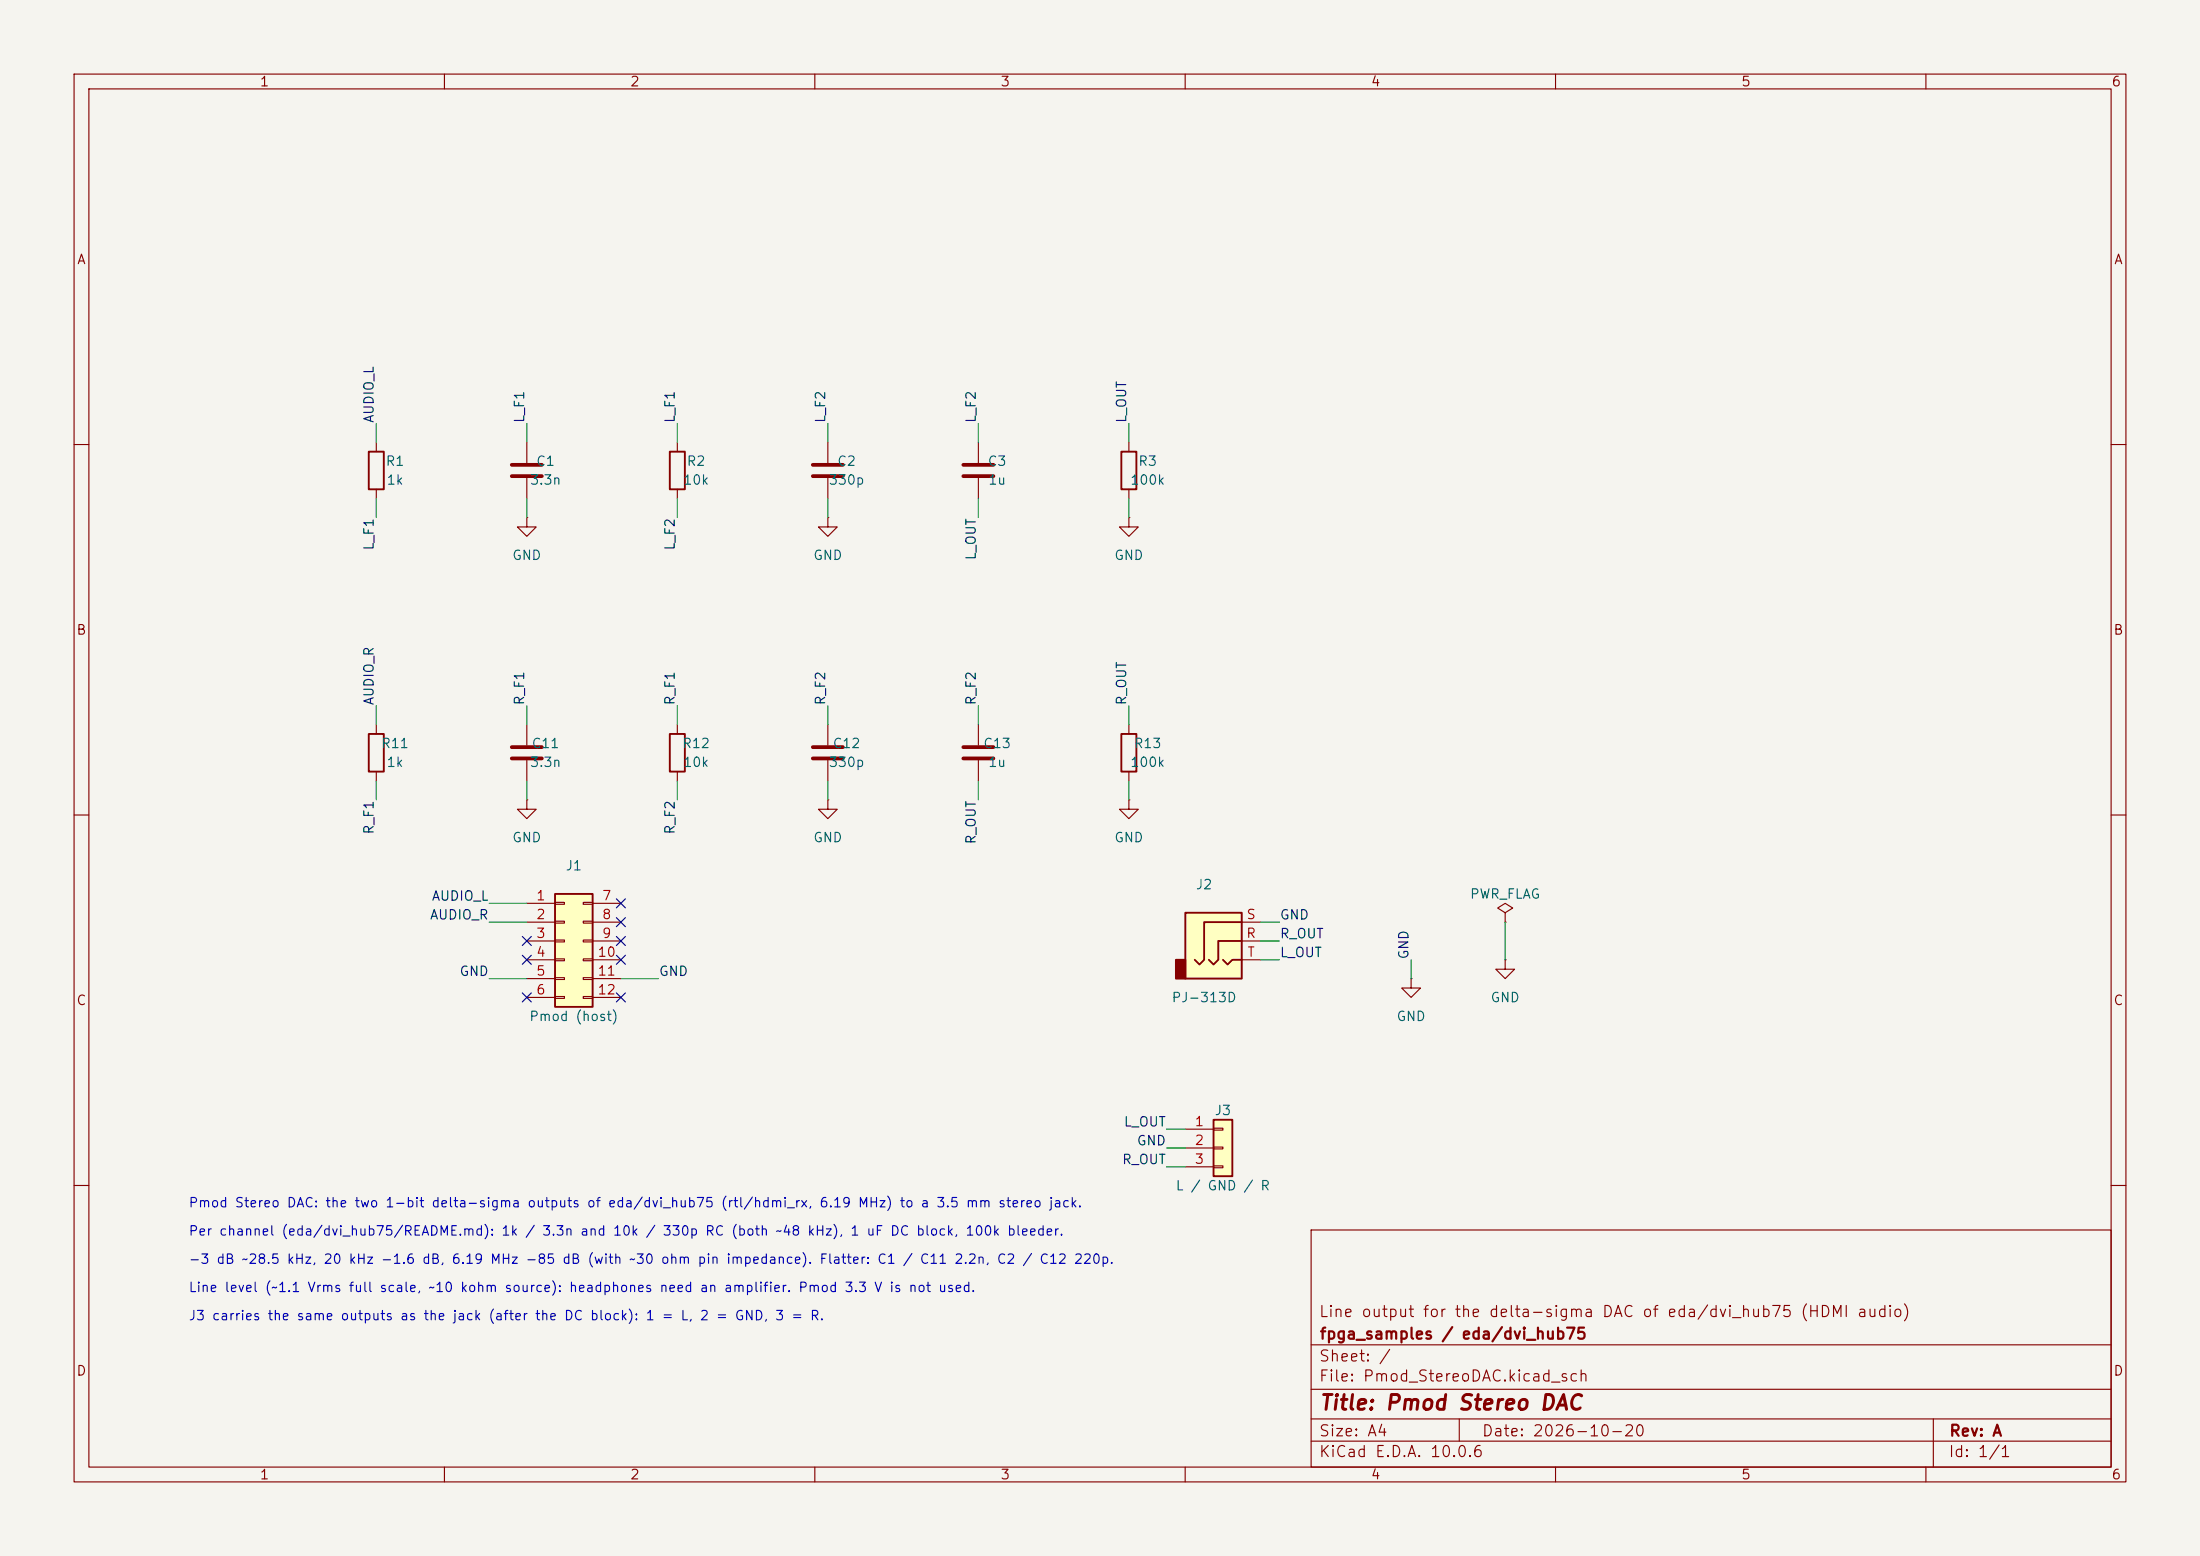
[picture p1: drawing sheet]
(kicad_sch (version 20250114) (generator "eeschema") (generator_version "9.0")
 (paper "A4")
 (title_block (title "Pmod Stereo DAC") (date "2026-10-20") (rev "A") (company "fpga_samples / eda/dvi_hub75") (comment 1 "Line output for the delta-sigma DAC of eda/dvi_hub75 (HDMI audio)"))
 (lib_symbols (symbol "Connector_Generic:Conn_02x06_Top_Bottom"
   (pin_names (offset 1.016) (hide yes)) (exclude_from_sim no) (in_bom yes) (on_board yes)
   (in_pos_files yes)
   (duplicate_pin_numbers_are_jumpers no)
   (property "Reference" "J" (at 1.27 7.62 0) (show_name no) (do_not_autoplace no) (effects (font (size 1.27 1.27))))
   (property "Value" "Conn_02x06_Top_Bottom" (at 1.27 -10.16 0) (show_name no) (do_not_autoplace no) (effects (font (size 1.27 1.27))))
   (property "Footprint" "" (at 0 0 0) (show_name no) (do_not_autoplace no) (hide yes) (effects (font (size 1.27 1.27))))
   (property "Datasheet" "" (at 0 0 0) (show_name no) (do_not_autoplace no) (hide yes) (effects (font (size 1.27 1.27))))
   (property "Description" "Generic connector, double row, 02x06, top/bottom pin numbering scheme (row 1: 1...pins_per_row, row2: pins_per_row+1 ... num_pins), script generated (kicad-library-utils/schlib/autogen/connector/)" (at 0 0 0) (show_name no) (do_not_autoplace no) (hide yes) (effects (font (size 1.27 1.27))))
   (symbol "Conn_02x06_Top_Bottom_1_1"
    (rectangle (start -1.27 6.35) (end 3.81 -8.89) (stroke (width 0.254) (type default)) (fill (type background)))
    (rectangle (start -1.27 5.207) (end 0 4.953) (stroke (width 0.1524) (type default)) (fill (type none)))
    (rectangle (start -1.27 2.667) (end 0 2.413) (stroke (width 0.1524) (type default)) (fill (type none)))
    (rectangle (start -1.27 0.127) (end 0 -0.127) (stroke (width 0.1524) (type default)) (fill (type none)))
    (rectangle (start -1.27 -2.413) (end 0 -2.667) (stroke (width 0.1524) (type default)) (fill (type none)))
    (rectangle (start -1.27 -4.953) (end 0 -5.207) (stroke (width 0.1524) (type default)) (fill (type none)))
    (rectangle (start -1.27 -7.493) (end 0 -7.747) (stroke (width 0.1524) (type default)) (fill (type none)))
    (rectangle (start 3.81 5.207) (end 2.54 4.953) (stroke (width 0.1524) (type default)) (fill (type none)))
    (rectangle (start 3.81 2.667) (end 2.54 2.413) (stroke (width 0.1524) (type default)) (fill (type none)))
    (rectangle (start 3.81 0.127) (end 2.54 -0.127) (stroke (width 0.1524) (type default)) (fill (type none)))
    (rectangle (start 3.81 -2.413) (end 2.54 -2.667) (stroke (width 0.1524) (type default)) (fill (type none)))
    (rectangle (start 3.81 -4.953) (end 2.54 -5.207) (stroke (width 0.1524) (type default)) (fill (type none)))
    (rectangle (start 3.81 -7.493) (end 2.54 -7.747) (stroke (width 0.1524) (type default)) (fill (type none)))
    (pin passive line (at -5.08 5.08 0) (length 3.81) (name "Pin_1" (effects (font (size 1.27 1.27)))) (number "1" (effects (font (size 1.27 1.27)))))
    (pin passive line (at -5.08 2.54 0) (length 3.81) (name "Pin_2" (effects (font (size 1.27 1.27)))) (number "2" (effects (font (size 1.27 1.27)))))
    (pin passive line (at -5.08 0 0) (length 3.81) (name "Pin_3" (effects (font (size 1.27 1.27)))) (number "3" (effects (font (size 1.27 1.27)))))
    (pin passive line (at -5.08 -2.54 0) (length 3.81) (name "Pin_4" (effects (font (size 1.27 1.27)))) (number "4" (effects (font (size 1.27 1.27)))))
    (pin passive line (at -5.08 -5.08 0) (length 3.81) (name "Pin_5" (effects (font (size 1.27 1.27)))) (number "5" (effects (font (size 1.27 1.27)))))
    (pin passive line (at -5.08 -7.62 0) (length 3.81) (name "Pin_6" (effects (font (size 1.27 1.27)))) (number "6" (effects (font (size 1.27 1.27)))))
    (pin passive line (at 7.62 5.08 180) (length 3.81) (name "Pin_7" (effects (font (size 1.27 1.27)))) (number "7" (effects (font (size 1.27 1.27)))))
    (pin passive line (at 7.62 2.54 180) (length 3.81) (name "Pin_8" (effects (font (size 1.27 1.27)))) (number "8" (effects (font (size 1.27 1.27)))))
    (pin passive line (at 7.62 0 180) (length 3.81) (name "Pin_9" (effects (font (size 1.27 1.27)))) (number "9" (effects (font (size 1.27 1.27)))))
    (pin passive line (at 7.62 -2.54 180) (length 3.81) (name "Pin_10" (effects (font (size 1.27 1.27)))) (number "10" (effects (font (size 1.27 1.27)))))
    (pin passive line (at 7.62 -5.08 180) (length 3.81) (name "Pin_11" (effects (font (size 1.27 1.27)))) (number "11" (effects (font (size 1.27 1.27)))))
    (pin passive line (at 7.62 -7.62 180) (length 3.81) (name "Pin_12" (effects (font (size 1.27 1.27)))) (number "12" (effects (font (size 1.27 1.27))))))
   (embedded_fonts no)) (symbol "Connector_Audio:AudioJack3" (exclude_from_sim no) (in_bom yes) (on_board yes)
   (in_pos_files yes)
   (duplicate_pin_numbers_are_jumpers no)
   (property "Reference" "J" (at 0 8.89 0) (show_name no) (do_not_autoplace no) (effects (font (size 1.27 1.27))))
   (property "Value" "AudioJack3" (at 0 6.35 0) (show_name no) (do_not_autoplace no) (effects (font (size 1.27 1.27))))
   (property "Footprint" "" (at 0 0 0) (show_name no) (do_not_autoplace no) (hide yes) (effects (font (size 1.27 1.27))))
   (property "Datasheet" "" (at 0 0 0) (show_name no) (do_not_autoplace no) (hide yes) (effects (font (size 1.27 1.27))))
   (property "Description" "Audio Jack, 3 Poles (Stereo / TRS)" (at 0 0 0) (show_name no) (do_not_autoplace no) (hide yes) (effects (font (size 1.27 1.27))))
   (symbol "AudioJack3_0_1"
    (rectangle (start -5.08 -5.08) (end -6.35 -2.54) (stroke (width 0.254) (type default)) (fill (type outline)))
    (polyline (pts (xy -1.905 -2.54) (xy -1.27 -3.175) (xy -0.635 -2.54) (xy -0.635 0) (xy 2.54 0)) (stroke (width 0.254) (type default)) (fill (type none)))
    (polyline (pts (xy 0 -2.54) (xy 0.635 -3.175) (xy 1.27 -2.54) (xy 2.54 -2.54)) (stroke (width 0.254) (type default)) (fill (type none)))
    (rectangle (start 2.54 3.81) (end -5.08 -5.08) (stroke (width 0.254) (type default)) (fill (type background)))
    (polyline (pts (xy 2.54 2.54) (xy -2.54 2.54) (xy -2.54 -2.54) (xy -3.175 -3.175) (xy -3.81 -2.54)) (stroke (width 0.254) (type default)) (fill (type none))))
   (symbol "AudioJack3_1_1"
    (pin passive line (at 5.08 0 180) (length 2.54) (name "" (effects (font (size 1.27 1.27)))) (number "R" (effects (font (size 1.27 1.27)))))
    (pin passive line (at 5.08 2.54 180) (length 2.54) (name "" (effects (font (size 1.27 1.27)))) (number "S" (effects (font (size 1.27 1.27)))))
    (pin passive line (at 5.08 -2.54 180) (length 2.54) (name "" (effects (font (size 1.27 1.27)))) (number "T" (effects (font (size 1.27 1.27))))))
   (embedded_fonts no)) (symbol "Connector_Generic:Conn_01x03"
   (pin_names (offset 1.016) (hide yes)) (exclude_from_sim no) (in_bom yes) (on_board yes)
   (in_pos_files yes)
   (duplicate_pin_numbers_are_jumpers no)
   (property "Reference" "J" (at 0 5.08 0) (show_name no) (do_not_autoplace no) (effects (font (size 1.27 1.27))))
   (property "Value" "Conn_01x03" (at 0 -5.08 0) (show_name no) (do_not_autoplace no) (effects (font (size 1.27 1.27))))
   (property "Footprint" "" (at 0 0 0) (show_name no) (do_not_autoplace no) (hide yes) (effects (font (size 1.27 1.27))))
   (property "Datasheet" "" (at 0 0 0) (show_name no) (do_not_autoplace no) (hide yes) (effects (font (size 1.27 1.27))))
   (property "Description" "Generic connector, single row, 01x03, script generated (kicad-library-utils/schlib/autogen/connector/)" (at 0 0 0) (show_name no) (do_not_autoplace no) (hide yes) (effects (font (size 1.27 1.27))))
   (symbol "Conn_01x03_1_1"
    (rectangle (start -1.27 3.81) (end 1.27 -3.81) (stroke (width 0.254) (type default)) (fill (type background)))
    (rectangle (start -1.27 2.667) (end 0 2.413) (stroke (width 0.1524) (type default)) (fill (type none)))
    (rectangle (start -1.27 0.127) (end 0 -0.127) (stroke (width 0.1524) (type default)) (fill (type none)))
    (rectangle (start -1.27 -2.413) (end 0 -2.667) (stroke (width 0.1524) (type default)) (fill (type none)))
    (pin passive line (at -5.08 2.54 0) (length 3.81) (name "Pin_1" (effects (font (size 1.27 1.27)))) (number "1" (effects (font (size 1.27 1.27)))))
    (pin passive line (at -5.08 0 0) (length 3.81) (name "Pin_2" (effects (font (size 1.27 1.27)))) (number "2" (effects (font (size 1.27 1.27)))))
    (pin passive line (at -5.08 -2.54 0) (length 3.81) (name "Pin_3" (effects (font (size 1.27 1.27)))) (number "3" (effects (font (size 1.27 1.27))))))
   (embedded_fonts no)) (symbol "Device:R"
   (pin_numbers (hide yes))
   (pin_names (offset 0)) (exclude_from_sim no) (in_bom yes) (on_board yes)
   (in_pos_files yes)
   (duplicate_pin_numbers_are_jumpers no)
   (property "Reference" "R" (at 2.032 0 90) (show_name no) (do_not_autoplace no) (effects (font (size 1.27 1.27))))
   (property "Value" "R" (at 0 0 90) (show_name no) (do_not_autoplace no) (effects (font (size 1.27 1.27))))
   (property "Footprint" "" (at -1.778 0 90) (show_name no) (do_not_autoplace no) (hide yes) (effects (font (size 1.27 1.27))))
   (property "Datasheet" "" (at 0 0 0) (show_name no) (do_not_autoplace no) (hide yes) (effects (font (size 1.27 1.27))))
   (property "Description" "Resistor" (at 0 0 0) (show_name no) (do_not_autoplace no) (hide yes) (effects (font (size 1.27 1.27))))
   (symbol "R_0_1"
    (rectangle (start -1.016 -2.54) (end 1.016 2.54) (stroke (width 0.254) (type default)) (fill (type none))))
   (symbol "R_1_1"
    (pin passive line (at 0 3.81 270) (length 1.27) (name "" (effects (font (size 1.27 1.27)))) (number "1" (effects (font (size 1.27 1.27)))))
    (pin passive line (at 0 -3.81 90) (length 1.27) (name "" (effects (font (size 1.27 1.27)))) (number "2" (effects (font (size 1.27 1.27))))))
   (embedded_fonts no)) (symbol "Device:C"
   (pin_numbers (hide yes))
   (pin_names (offset 0.254)) (exclude_from_sim no) (in_bom yes) (on_board yes)
   (in_pos_files yes)
   (duplicate_pin_numbers_are_jumpers no)
   (property "Reference" "C" (at 0.635 2.54 0) (show_name no) (do_not_autoplace no) (effects (font (size 1.27 1.27)) (justify left)))
   (property "Value" "C" (at 0.635 -2.54 0) (show_name no) (do_not_autoplace no) (effects (font (size 1.27 1.27)) (justify left)))
   (property "Footprint" "" (at 0.9652 -3.81 0) (show_name no) (do_not_autoplace no) (hide yes) (effects (font (size 1.27 1.27))))
   (property "Datasheet" "" (at 0 0 0) (show_name no) (do_not_autoplace no) (hide yes) (effects (font (size 1.27 1.27))))
   (property "Description" "Unpolarized capacitor" (at 0 0 0) (show_name no) (do_not_autoplace no) (hide yes) (effects (font (size 1.27 1.27))))
   (symbol "C_0_1"
    (polyline (pts (xy -2.032 0.762) (xy 2.032 0.762)) (stroke (width 0.508) (type default)) (fill (type none)))
    (polyline (pts (xy -2.032 -0.762) (xy 2.032 -0.762)) (stroke (width 0.508) (type default)) (fill (type none))))
   (symbol "C_1_1"
    (pin passive line (at 0 3.81 270) (length 2.794) (name "" (effects (font (size 1.27 1.27)))) (number "1" (effects (font (size 1.27 1.27)))))
    (pin passive line (at 0 -3.81 90) (length 2.794) (name "" (effects (font (size 1.27 1.27)))) (number "2" (effects (font (size 1.27 1.27))))))
   (embedded_fonts no)) (symbol "power:GND"
   (power global)
   (pin_numbers (hide yes))
   (pin_names (offset 0) (hide yes)) (exclude_from_sim no) (in_bom yes) (on_board yes)
   (in_pos_files yes)
   (duplicate_pin_numbers_are_jumpers no)
   (property "Reference" "#PWR" (at 0 -6.35 0) (show_name no) (do_not_autoplace no) (hide yes) (effects (font (size 1.27 1.27))))
   (property "Value" "GND" (at 0 -3.81 0) (show_name no) (do_not_autoplace no) (effects (font (size 1.27 1.27))))
   (property "Footprint" "" (at 0 0 0) (show_name no) (do_not_autoplace no) (hide yes) (effects (font (size 1.27 1.27))))
   (property "Datasheet" "" (at 0 0 0) (show_name no) (do_not_autoplace no) (hide yes) (effects (font (size 1.27 1.27))))
   (property "Description" "Power symbol creates a global label with name \"GND\" , ground" (at 0 0 0) (show_name no) (do_not_autoplace no) (hide yes) (effects (font (size 1.27 1.27))))
   (symbol "GND_0_1"
    (polyline (pts (xy 0 0) (xy 0 -1.27) (xy 1.27 -1.27) (xy 0 -2.54) (xy -1.27 -1.27) (xy 0 -1.27)) (stroke (width 0) (type default)) (fill (type none))))
   (symbol "GND_1_1"
    (pin power_in line (at 0 0 270) (length 0) (name "" (effects (font (size 1.27 1.27)))) (number "1" (effects (font (size 1.27 1.27))))))
   (embedded_fonts no)) (symbol "power:PWR_FLAG"
   (power global)
   (pin_numbers (hide yes))
   (pin_names (offset 0) (hide yes)) (exclude_from_sim no) (in_bom yes) (on_board yes)
   (in_pos_files yes)
   (duplicate_pin_numbers_are_jumpers no)
   (property "Reference" "#FLG" (at 0 1.905 0) (show_name no) (do_not_autoplace no) (hide yes) (effects (font (size 1.27 1.27))))
   (property "Value" "PWR_FLAG" (at 0 3.81 0) (show_name no) (do_not_autoplace no) (effects (font (size 1.27 1.27))))
   (property "Footprint" "" (at 0 0 0) (show_name no) (do_not_autoplace no) (hide yes) (effects (font (size 1.27 1.27))))
   (property "Datasheet" "" (at 0 0 0) (show_name no) (do_not_autoplace no) (hide yes) (effects (font (size 1.27 1.27))))
   (property "Description" "Special symbol for telling ERC where power comes from" (at 0 0 0) (show_name no) (do_not_autoplace no) (hide yes) (effects (font (size 1.27 1.27))))
   (symbol "PWR_FLAG_0_0"
    (pin power_out line (at 0 0 90) (length 0) (name "" (effects (font (size 1.27 1.27)))) (number "1" (effects (font (size 1.27 1.27))))))
   (symbol "PWR_FLAG_0_1"
    (polyline (pts (xy 0 0) (xy 0 1.27) (xy -1.016 1.905) (xy 0 2.54) (xy 1.016 1.905) (xy 0 1.27)) (stroke (width 0) (type default)) (fill (type none))))
   (embedded_fonts no)))
 (symbol
  (lib_id "Connector_Generic:Conn_02x06_Top_Bottom")
  (at 76.20 127.00 0)
  (unit 1)
  (exclude_from_sim no)
  (in_bom yes)
  (on_board yes)
  (dnp no)
  (property "Reference" "J1" (at 77.47 116.84 0) (effects (font (size 1.27 1.27))))
  (property "Value" "Pmod (host)" (at 77.47 137.16 0) (effects (font (size 1.27 1.27))))
  (property "Footprint" "local:Conn_Pmod_Spec_B_Thin" (at 76.20 127.00 0) (effects (font (size 1.27 1.27)) (hide yes)))
  (property "Datasheet" "~" (at 76.20 127.00 0) (effects (font (size 1.27 1.27)) (hide yes)))
  (property "Description" "Pmod 2x6 right angle (Digilent Pmod Type 1A / spec B)" (at 76.20 127.00 0) (effects (font (size 1.27 1.27)) (hide yes)))
  (property "MPN" "2x6 2.54 mm right-angle pin header (hand soldered)" (at 76.20 127.00 0) (effects (font (size 1.27 1.27)) (hide yes)))
  (pin "1")
  (pin "2")
  (pin "3")
  (pin "4")
  (pin "5")
  (pin "6")
  (pin "7")
  (pin "8")
  (pin "9")
  (pin "10")
  (pin "11")
  (pin "12"))
 (wire
  (pts (xy 71.12 121.92) (xy 66.04 121.92))
  (stroke (width 0) (type default)))
 (label "AUDIO_L"
  (at 66.04 121.92 180)
  (effects (font (size 1.27 1.27)) (justify right bottom)))
 (wire
  (pts (xy 71.12 124.46) (xy 66.04 124.46))
  (stroke (width 0) (type default)))
 (label "AUDIO_R"
  (at 66.04 124.46 180)
  (effects (font (size 1.27 1.27)) (justify right bottom)))
 (wire
  (pts (xy 71.12 132.08) (xy 66.04 132.08))
  (stroke (width 0) (type default)))
 (label "GND"
  (at 66.04 132.08 180)
  (effects (font (size 1.27 1.27)) (justify right bottom)))
 (wire
  (pts (xy 83.82 132.08) (xy 88.90 132.08))
  (stroke (width 0) (type default)))
 (label "GND"
  (at 88.90 132.08 0)
  (effects (font (size 1.27 1.27)) (justify left bottom)))
 (no_connect (at 71.12 127.00))
 (no_connect (at 71.12 129.54))
 (no_connect (at 71.12 134.62))
 (no_connect (at 83.82 121.92))
 (no_connect (at 83.82 124.46))
 (no_connect (at 83.82 127.00))
 (no_connect (at 83.82 129.54))
 (no_connect (at 83.82 134.62))
 (symbol
  (lib_id "Device:R")
  (at 50.80 63.50 0)
  (unit 1)
  (exclude_from_sim no)
  (in_bom yes)
  (on_board yes)
  (dnp no)
  (property "Reference" "R1" (at 53.34 62.23 0) (effects (font (size 1.27 1.27))))
  (property "Value" "1k" (at 53.34 64.77 0) (effects (font (size 1.27 1.27))))
  (property "Footprint" "Resistor_SMD:R_0603_1608Metric" (at 50.80 63.50 0) (effects (font (size 1.27 1.27)) (hide yes)))
  (property "Datasheet" "~" (at 50.80 63.50 0) (effects (font (size 1.27 1.27)) (hide yes)))
  (property "Description" "1 kOhm 1% 0603" (at 50.80 63.50 0) (effects (font (size 1.27 1.27)) (hide yes)))
  (property "LCSC" "C21190" (at 50.80 63.50 0) (effects (font (size 1.27 1.27)) (hide yes)))
  (property "MPN" "UNI-ROYAL 0603WAF1001T5E" (at 50.80 63.50 0) (effects (font (size 1.27 1.27)) (hide yes)))
  (pin "1")
  (pin "2"))
 (wire
  (pts (xy 50.80 59.69) (xy 50.80 57.15))
  (stroke (width 0) (type default)))
 (label "AUDIO_L"
  (at 50.80 57.15 90)
  (effects (font (size 1.27 1.27)) (justify left bottom)))
 (wire
  (pts (xy 50.80 67.31) (xy 50.80 69.85))
  (stroke (width 0) (type default)))
 (label "L_F1"
  (at 50.80 69.85 270)
  (effects (font (size 1.27 1.27)) (justify right bottom)))
 (symbol
  (lib_id "Device:C")
  (at 71.12 63.50 0)
  (unit 1)
  (exclude_from_sim no)
  (in_bom yes)
  (on_board yes)
  (dnp no)
  (property "Reference" "C1" (at 73.66 62.23 0) (effects (font (size 1.27 1.27))))
  (property "Value" "3.3n" (at 73.66 64.77 0) (effects (font (size 1.27 1.27))))
  (property "Footprint" "Capacitor_SMD:C_0603_1608Metric" (at 71.12 63.50 0) (effects (font (size 1.27 1.27)) (hide yes)))
  (property "Datasheet" "~" (at 71.12 63.50 0) (effects (font (size 1.27 1.27)) (hide yes)))
  (property "Description" "3.3 nF 50 V C0G 5% 0603" (at 71.12 63.50 0) (effects (font (size 1.27 1.27)) (hide yes)))
  (property "LCSC" "C107048" (at 71.12 63.50 0) (effects (font (size 1.27 1.27)) (hide yes)))
  (property "MPN" "YAGEO CC0603JRNPO9BN332" (at 71.12 63.50 0) (effects (font (size 1.27 1.27)) (hide yes)))
  (pin "1")
  (pin "2"))
 (wire
  (pts (xy 71.12 59.69) (xy 71.12 57.15))
  (stroke (width 0) (type default)))
 (label "L_F1"
  (at 71.12 57.15 90)
  (effects (font (size 1.27 1.27)) (justify left bottom)))
 (wire
  (pts (xy 71.12 67.31) (xy 71.12 69.85))
  (stroke (width 0) (type default)))
 (symbol
  (lib_id "power:GND")
  (at 71.12 69.85 0)
  (unit 1)
  (exclude_from_sim no)
  (in_bom no)
  (on_board no)
  (dnp no)
  (property "Reference" "#PWR01" (at 73.66 67.31 0) (effects (font (size 1.27 1.27)) (hide yes)))
  (property "Value" "GND" (at 71.12 74.93 0) (effects (font (size 1.27 1.27))))
  (property "Footprint" "" (at 71.12 69.85 0) (effects (font (size 1.27 1.27)) (hide yes)))
  (property "Datasheet" "~" (at 71.12 69.85 0) (effects (font (size 1.27 1.27)) (hide yes)))
  (property "Description" "" (at 71.12 69.85 0) (effects (font (size 1.27 1.27)) (hide yes)))
  (pin "1"))
 (symbol
  (lib_id "Device:R")
  (at 91.44 63.50 0)
  (unit 1)
  (exclude_from_sim no)
  (in_bom yes)
  (on_board yes)
  (dnp no)
  (property "Reference" "R2" (at 93.98 62.23 0) (effects (font (size 1.27 1.27))))
  (property "Value" "10k" (at 93.98 64.77 0) (effects (font (size 1.27 1.27))))
  (property "Footprint" "Resistor_SMD:R_0603_1608Metric" (at 91.44 63.50 0) (effects (font (size 1.27 1.27)) (hide yes)))
  (property "Datasheet" "~" (at 91.44 63.50 0) (effects (font (size 1.27 1.27)) (hide yes)))
  (property "Description" "10 kOhm 1% 0603" (at 91.44 63.50 0) (effects (font (size 1.27 1.27)) (hide yes)))
  (property "LCSC" "C25804" (at 91.44 63.50 0) (effects (font (size 1.27 1.27)) (hide yes)))
  (property "MPN" "UNI-ROYAL 0603WAF1002T5E" (at 91.44 63.50 0) (effects (font (size 1.27 1.27)) (hide yes)))
  (pin "1")
  (pin "2"))
 (wire
  (pts (xy 91.44 59.69) (xy 91.44 57.15))
  (stroke (width 0) (type default)))
 (label "L_F1"
  (at 91.44 57.15 90)
  (effects (font (size 1.27 1.27)) (justify left bottom)))
 (wire
  (pts (xy 91.44 67.31) (xy 91.44 69.85))
  (stroke (width 0) (type default)))
 (label "L_F2"
  (at 91.44 69.85 270)
  (effects (font (size 1.27 1.27)) (justify right bottom)))
 (symbol
  (lib_id "Device:C")
  (at 111.76 63.50 0)
  (unit 1)
  (exclude_from_sim no)
  (in_bom yes)
  (on_board yes)
  (dnp no)
  (property "Reference" "C2" (at 114.30 62.23 0) (effects (font (size 1.27 1.27))))
  (property "Value" "330p" (at 114.30 64.77 0) (effects (font (size 1.27 1.27))))
  (property "Footprint" "Capacitor_SMD:C_0603_1608Metric" (at 111.76 63.50 0) (effects (font (size 1.27 1.27)) (hide yes)))
  (property "Datasheet" "~" (at 111.76 63.50 0) (effects (font (size 1.27 1.27)) (hide yes)))
  (property "Description" "330 pF 50 V C0G 5% 0603" (at 111.76 63.50 0) (effects (font (size 1.27 1.27)) (hide yes)))
  (property "LCSC" "C1664" (at 111.76 63.50 0) (effects (font (size 1.27 1.27)) (hide yes)))
  (property "MPN" "Samsung CL10C331JB8NNNC" (at 111.76 63.50 0) (effects (font (size 1.27 1.27)) (hide yes)))
  (pin "1")
  (pin "2"))
 (wire
  (pts (xy 111.76 59.69) (xy 111.76 57.15))
  (stroke (width 0) (type default)))
 (label "L_F2"
  (at 111.76 57.15 90)
  (effects (font (size 1.27 1.27)) (justify left bottom)))
 (wire
  (pts (xy 111.76 67.31) (xy 111.76 69.85))
  (stroke (width 0) (type default)))
 (symbol
  (lib_id "power:GND")
  (at 111.76 69.85 0)
  (unit 1)
  (exclude_from_sim no)
  (in_bom no)
  (on_board no)
  (dnp no)
  (property "Reference" "#PWR02" (at 114.30 67.31 0) (effects (font (size 1.27 1.27)) (hide yes)))
  (property "Value" "GND" (at 111.76 74.93 0) (effects (font (size 1.27 1.27))))
  (property "Footprint" "" (at 111.76 69.85 0) (effects (font (size 1.27 1.27)) (hide yes)))
  (property "Datasheet" "~" (at 111.76 69.85 0) (effects (font (size 1.27 1.27)) (hide yes)))
  (property "Description" "" (at 111.76 69.85 0) (effects (font (size 1.27 1.27)) (hide yes)))
  (pin "1"))
 (symbol
  (lib_id "Device:C")
  (at 132.08 63.50 0)
  (unit 1)
  (exclude_from_sim no)
  (in_bom yes)
  (on_board yes)
  (dnp no)
  (property "Reference" "C3" (at 134.62 62.23 0) (effects (font (size 1.27 1.27))))
  (property "Value" "1u" (at 134.62 64.77 0) (effects (font (size 1.27 1.27))))
  (property "Footprint" "Capacitor_SMD:C_0805_2012Metric" (at 132.08 63.50 0) (effects (font (size 1.27 1.27)) (hide yes)))
  (property "Datasheet" "~" (at 132.08 63.50 0) (effects (font (size 1.27 1.27)) (hide yes)))
  (property "Description" "1 uF 50 V X7R 10% 0805 (DC block)" (at 132.08 63.50 0) (effects (font (size 1.27 1.27)) (hide yes)))
  (property "LCSC" "C28323" (at 132.08 63.50 0) (effects (font (size 1.27 1.27)) (hide yes)))
  (property "MPN" "Samsung CL21B105KBFNNNE" (at 132.08 63.50 0) (effects (font (size 1.27 1.27)) (hide yes)))
  (pin "1")
  (pin "2"))
 (wire
  (pts (xy 132.08 59.69) (xy 132.08 57.15))
  (stroke (width 0) (type default)))
 (label "L_F2"
  (at 132.08 57.15 90)
  (effects (font (size 1.27 1.27)) (justify left bottom)))
 (wire
  (pts (xy 132.08 67.31) (xy 132.08 69.85))
  (stroke (width 0) (type default)))
 (label "L_OUT"
  (at 132.08 69.85 270)
  (effects (font (size 1.27 1.27)) (justify right bottom)))
 (symbol
  (lib_id "Device:R")
  (at 152.40 63.50 0)
  (unit 1)
  (exclude_from_sim no)
  (in_bom yes)
  (on_board yes)
  (dnp no)
  (property "Reference" "R3" (at 154.94 62.23 0) (effects (font (size 1.27 1.27))))
  (property "Value" "100k" (at 154.94 64.77 0) (effects (font (size 1.27 1.27))))
  (property "Footprint" "Resistor_SMD:R_0603_1608Metric" (at 152.40 63.50 0) (effects (font (size 1.27 1.27)) (hide yes)))
  (property "Datasheet" "~" (at 152.40 63.50 0) (effects (font (size 1.27 1.27)) (hide yes)))
  (property "Description" "100 kOhm 1% 0603" (at 152.40 63.50 0) (effects (font (size 1.27 1.27)) (hide yes)))
  (property "LCSC" "C25803" (at 152.40 63.50 0) (effects (font (size 1.27 1.27)) (hide yes)))
  (property "MPN" "UNI-ROYAL 0603WAF1003T5E" (at 152.40 63.50 0) (effects (font (size 1.27 1.27)) (hide yes)))
  (pin "1")
  (pin "2"))
 (wire
  (pts (xy 152.40 59.69) (xy 152.40 57.15))
  (stroke (width 0) (type default)))
 (label "L_OUT"
  (at 152.40 57.15 90)
  (effects (font (size 1.27 1.27)) (justify left bottom)))
 (wire
  (pts (xy 152.40 67.31) (xy 152.40 69.85))
  (stroke (width 0) (type default)))
 (symbol
  (lib_id "power:GND")
  (at 152.40 69.85 0)
  (unit 1)
  (exclude_from_sim no)
  (in_bom no)
  (on_board no)
  (dnp no)
  (property "Reference" "#PWR03" (at 154.94 67.31 0) (effects (font (size 1.27 1.27)) (hide yes)))
  (property "Value" "GND" (at 152.40 74.93 0) (effects (font (size 1.27 1.27))))
  (property "Footprint" "" (at 152.40 69.85 0) (effects (font (size 1.27 1.27)) (hide yes)))
  (property "Datasheet" "~" (at 152.40 69.85 0) (effects (font (size 1.27 1.27)) (hide yes)))
  (property "Description" "" (at 152.40 69.85 0) (effects (font (size 1.27 1.27)) (hide yes)))
  (pin "1"))
 (symbol
  (lib_id "Device:R")
  (at 50.80 101.60 0)
  (unit 1)
  (exclude_from_sim no)
  (in_bom yes)
  (on_board yes)
  (dnp no)
  (property "Reference" "R11" (at 53.34 100.33 0) (effects (font (size 1.27 1.27))))
  (property "Value" "1k" (at 53.34 102.87 0) (effects (font (size 1.27 1.27))))
  (property "Footprint" "Resistor_SMD:R_0603_1608Metric" (at 50.80 101.60 0) (effects (font (size 1.27 1.27)) (hide yes)))
  (property "Datasheet" "~" (at 50.80 101.60 0) (effects (font (size 1.27 1.27)) (hide yes)))
  (property "Description" "1 kOhm 1% 0603" (at 50.80 101.60 0) (effects (font (size 1.27 1.27)) (hide yes)))
  (property "LCSC" "C21190" (at 50.80 101.60 0) (effects (font (size 1.27 1.27)) (hide yes)))
  (property "MPN" "UNI-ROYAL 0603WAF1001T5E" (at 50.80 101.60 0) (effects (font (size 1.27 1.27)) (hide yes)))
  (pin "1")
  (pin "2"))
 (wire
  (pts (xy 50.80 97.79) (xy 50.80 95.25))
  (stroke (width 0) (type default)))
 (label "AUDIO_R"
  (at 50.80 95.25 90)
  (effects (font (size 1.27 1.27)) (justify left bottom)))
 (wire
  (pts (xy 50.80 105.41) (xy 50.80 107.95))
  (stroke (width 0) (type default)))
 (label "R_F1"
  (at 50.80 107.95 270)
  (effects (font (size 1.27 1.27)) (justify right bottom)))
 (symbol
  (lib_id "Device:C")
  (at 71.12 101.60 0)
  (unit 1)
  (exclude_from_sim no)
  (in_bom yes)
  (on_board yes)
  (dnp no)
  (property "Reference" "C11" (at 73.66 100.33 0) (effects (font (size 1.27 1.27))))
  (property "Value" "3.3n" (at 73.66 102.87 0) (effects (font (size 1.27 1.27))))
  (property "Footprint" "Capacitor_SMD:C_0603_1608Metric" (at 71.12 101.60 0) (effects (font (size 1.27 1.27)) (hide yes)))
  (property "Datasheet" "~" (at 71.12 101.60 0) (effects (font (size 1.27 1.27)) (hide yes)))
  (property "Description" "3.3 nF 50 V C0G 5% 0603" (at 71.12 101.60 0) (effects (font (size 1.27 1.27)) (hide yes)))
  (property "LCSC" "C107048" (at 71.12 101.60 0) (effects (font (size 1.27 1.27)) (hide yes)))
  (property "MPN" "YAGEO CC0603JRNPO9BN332" (at 71.12 101.60 0) (effects (font (size 1.27 1.27)) (hide yes)))
  (pin "1")
  (pin "2"))
 (wire
  (pts (xy 71.12 97.79) (xy 71.12 95.25))
  (stroke (width 0) (type default)))
 (label "R_F1"
  (at 71.12 95.25 90)
  (effects (font (size 1.27 1.27)) (justify left bottom)))
 (wire
  (pts (xy 71.12 105.41) (xy 71.12 107.95))
  (stroke (width 0) (type default)))
 (symbol
  (lib_id "power:GND")
  (at 71.12 107.95 0)
  (unit 1)
  (exclude_from_sim no)
  (in_bom no)
  (on_board no)
  (dnp no)
  (property "Reference" "#PWR04" (at 73.66 105.41 0) (effects (font (size 1.27 1.27)) (hide yes)))
  (property "Value" "GND" (at 71.12 113.03 0) (effects (font (size 1.27 1.27))))
  (property "Footprint" "" (at 71.12 107.95 0) (effects (font (size 1.27 1.27)) (hide yes)))
  (property "Datasheet" "~" (at 71.12 107.95 0) (effects (font (size 1.27 1.27)) (hide yes)))
  (property "Description" "" (at 71.12 107.95 0) (effects (font (size 1.27 1.27)) (hide yes)))
  (pin "1"))
 (symbol
  (lib_id "Device:R")
  (at 91.44 101.60 0)
  (unit 1)
  (exclude_from_sim no)
  (in_bom yes)
  (on_board yes)
  (dnp no)
  (property "Reference" "R12" (at 93.98 100.33 0) (effects (font (size 1.27 1.27))))
  (property "Value" "10k" (at 93.98 102.87 0) (effects (font (size 1.27 1.27))))
  (property "Footprint" "Resistor_SMD:R_0603_1608Metric" (at 91.44 101.60 0) (effects (font (size 1.27 1.27)) (hide yes)))
  (property "Datasheet" "~" (at 91.44 101.60 0) (effects (font (size 1.27 1.27)) (hide yes)))
  (property "Description" "10 kOhm 1% 0603" (at 91.44 101.60 0) (effects (font (size 1.27 1.27)) (hide yes)))
  (property "LCSC" "C25804" (at 91.44 101.60 0) (effects (font (size 1.27 1.27)) (hide yes)))
  (property "MPN" "UNI-ROYAL 0603WAF1002T5E" (at 91.44 101.60 0) (effects (font (size 1.27 1.27)) (hide yes)))
  (pin "1")
  (pin "2"))
 (wire
  (pts (xy 91.44 97.79) (xy 91.44 95.25))
  (stroke (width 0) (type default)))
 (label "R_F1"
  (at 91.44 95.25 90)
  (effects (font (size 1.27 1.27)) (justify left bottom)))
 (wire
  (pts (xy 91.44 105.41) (xy 91.44 107.95))
  (stroke (width 0) (type default)))
 (label "R_F2"
  (at 91.44 107.95 270)
  (effects (font (size 1.27 1.27)) (justify right bottom)))
 (symbol
  (lib_id "Device:C")
  (at 111.76 101.60 0)
  (unit 1)
  (exclude_from_sim no)
  (in_bom yes)
  (on_board yes)
  (dnp no)
  (property "Reference" "C12" (at 114.30 100.33 0) (effects (font (size 1.27 1.27))))
  (property "Value" "330p" (at 114.30 102.87 0) (effects (font (size 1.27 1.27))))
  (property "Footprint" "Capacitor_SMD:C_0603_1608Metric" (at 111.76 101.60 0) (effects (font (size 1.27 1.27)) (hide yes)))
  (property "Datasheet" "~" (at 111.76 101.60 0) (effects (font (size 1.27 1.27)) (hide yes)))
  (property "Description" "330 pF 50 V C0G 5% 0603" (at 111.76 101.60 0) (effects (font (size 1.27 1.27)) (hide yes)))
  (property "LCSC" "C1664" (at 111.76 101.60 0) (effects (font (size 1.27 1.27)) (hide yes)))
  (property "MPN" "Samsung CL10C331JB8NNNC" (at 111.76 101.60 0) (effects (font (size 1.27 1.27)) (hide yes)))
  (pin "1")
  (pin "2"))
 (wire
  (pts (xy 111.76 97.79) (xy 111.76 95.25))
  (stroke (width 0) (type default)))
 (label "R_F2"
  (at 111.76 95.25 90)
  (effects (font (size 1.27 1.27)) (justify left bottom)))
 (wire
  (pts (xy 111.76 105.41) (xy 111.76 107.95))
  (stroke (width 0) (type default)))
 (symbol
  (lib_id "power:GND")
  (at 111.76 107.95 0)
  (unit 1)
  (exclude_from_sim no)
  (in_bom no)
  (on_board no)
  (dnp no)
  (property "Reference" "#PWR05" (at 114.30 105.41 0) (effects (font (size 1.27 1.27)) (hide yes)))
  (property "Value" "GND" (at 111.76 113.03 0) (effects (font (size 1.27 1.27))))
  (property "Footprint" "" (at 111.76 107.95 0) (effects (font (size 1.27 1.27)) (hide yes)))
  (property "Datasheet" "~" (at 111.76 107.95 0) (effects (font (size 1.27 1.27)) (hide yes)))
  (property "Description" "" (at 111.76 107.95 0) (effects (font (size 1.27 1.27)) (hide yes)))
  (pin "1"))
 (symbol
  (lib_id "Device:C")
  (at 132.08 101.60 0)
  (unit 1)
  (exclude_from_sim no)
  (in_bom yes)
  (on_board yes)
  (dnp no)
  (property "Reference" "C13" (at 134.62 100.33 0) (effects (font (size 1.27 1.27))))
  (property "Value" "1u" (at 134.62 102.87 0) (effects (font (size 1.27 1.27))))
  (property "Footprint" "Capacitor_SMD:C_0805_2012Metric" (at 132.08 101.60 0) (effects (font (size 1.27 1.27)) (hide yes)))
  (property "Datasheet" "~" (at 132.08 101.60 0) (effects (font (size 1.27 1.27)) (hide yes)))
  (property "Description" "1 uF 50 V X7R 10% 0805 (DC block)" (at 132.08 101.60 0) (effects (font (size 1.27 1.27)) (hide yes)))
  (property "LCSC" "C28323" (at 132.08 101.60 0) (effects (font (size 1.27 1.27)) (hide yes)))
  (property "MPN" "Samsung CL21B105KBFNNNE" (at 132.08 101.60 0) (effects (font (size 1.27 1.27)) (hide yes)))
  (pin "1")
  (pin "2"))
 (wire
  (pts (xy 132.08 97.79) (xy 132.08 95.25))
  (stroke (width 0) (type default)))
 (label "R_F2"
  (at 132.08 95.25 90)
  (effects (font (size 1.27 1.27)) (justify left bottom)))
 (wire
  (pts (xy 132.08 105.41) (xy 132.08 107.95))
  (stroke (width 0) (type default)))
 (label "R_OUT"
  (at 132.08 107.95 270)
  (effects (font (size 1.27 1.27)) (justify right bottom)))
 (symbol
  (lib_id "Device:R")
  (at 152.40 101.60 0)
  (unit 1)
  (exclude_from_sim no)
  (in_bom yes)
  (on_board yes)
  (dnp no)
  (property "Reference" "R13" (at 154.94 100.33 0) (effects (font (size 1.27 1.27))))
  (property "Value" "100k" (at 154.94 102.87 0) (effects (font (size 1.27 1.27))))
  (property "Footprint" "Resistor_SMD:R_0603_1608Metric" (at 152.40 101.60 0) (effects (font (size 1.27 1.27)) (hide yes)))
  (property "Datasheet" "~" (at 152.40 101.60 0) (effects (font (size 1.27 1.27)) (hide yes)))
  (property "Description" "100 kOhm 1% 0603" (at 152.40 101.60 0) (effects (font (size 1.27 1.27)) (hide yes)))
  (property "LCSC" "C25803" (at 152.40 101.60 0) (effects (font (size 1.27 1.27)) (hide yes)))
  (property "MPN" "UNI-ROYAL 0603WAF1003T5E" (at 152.40 101.60 0) (effects (font (size 1.27 1.27)) (hide yes)))
  (pin "1")
  (pin "2"))
 (wire
  (pts (xy 152.40 97.79) (xy 152.40 95.25))
  (stroke (width 0) (type default)))
 (label "R_OUT"
  (at 152.40 95.25 90)
  (effects (font (size 1.27 1.27)) (justify left bottom)))
 (wire
  (pts (xy 152.40 105.41) (xy 152.40 107.95))
  (stroke (width 0) (type default)))
 (symbol
  (lib_id "power:GND")
  (at 152.40 107.95 0)
  (unit 1)
  (exclude_from_sim no)
  (in_bom no)
  (on_board no)
  (dnp no)
  (property "Reference" "#PWR06" (at 154.94 105.41 0) (effects (font (size 1.27 1.27)) (hide yes)))
  (property "Value" "GND" (at 152.40 113.03 0) (effects (font (size 1.27 1.27))))
  (property "Footprint" "" (at 152.40 107.95 0) (effects (font (size 1.27 1.27)) (hide yes)))
  (property "Datasheet" "~" (at 152.40 107.95 0) (effects (font (size 1.27 1.27)) (hide yes)))
  (property "Description" "" (at 152.40 107.95 0) (effects (font (size 1.27 1.27)) (hide yes)))
  (pin "1"))
 (symbol
  (lib_id "Connector_Audio:AudioJack3")
  (at 165.10 127.00 0)
  (unit 1)
  (exclude_from_sim no)
  (in_bom yes)
  (on_board yes)
  (dnp no)
  (property "Reference" "J2" (at 162.56 119.38 0) (effects (font (size 1.27 1.27))))
  (property "Value" "PJ-313D" (at 162.56 134.62 0) (effects (font (size 1.27 1.27))))
  (property "Footprint" "local:Jack_3.5mm_SHOUHAN_PJ-313D_Horizontal" (at 165.10 127.00 0) (effects (font (size 1.27 1.27)) (hide yes)))
  (property "Datasheet" "https://datasheet.lcsc.com/datasheet/pdf/4db06f4710100142f95009097243e291.pdf" (at 165.10 127.00 0) (effects (font (size 1.27 1.27)) (hide yes)))
  (property "Description" "3.5 mm stereo jack, SMD (SHOU HAN PJ-313D): tip = L, ring = R, sleeve = GND" (at 165.10 127.00 0) (effects (font (size 1.27 1.27)) (hide yes)))
  (property "LCSC" "C668608" (at 165.10 127.00 0) (effects (font (size 1.27 1.27)) (hide yes)))
  (property "MPN" "SHOU HAN PJ-313D" (at 165.10 127.00 0) (effects (font (size 1.27 1.27)) (hide yes)))
  (pin "R")
  (pin "S")
  (pin "T"))
 (wire
  (pts (xy 170.18 129.54) (xy 172.72 129.54))
  (stroke (width 0) (type default)))
 (label "L_OUT"
  (at 172.72 129.54 0)
  (effects (font (size 1.27 1.27)) (justify left bottom)))
 (wire
  (pts (xy 170.18 127.00) (xy 172.72 127.00))
  (stroke (width 0) (type default)))
 (label "R_OUT"
  (at 172.72 127.00 0)
  (effects (font (size 1.27 1.27)) (justify left bottom)))
 (wire
  (pts (xy 170.18 124.46) (xy 172.72 124.46))
  (stroke (width 0) (type default)))
 (label "GND"
  (at 172.72 124.46 0)
  (effects (font (size 1.27 1.27)) (justify left bottom)))
 (symbol
  (lib_id "Connector_Generic:Conn_01x03")
  (at 165.10 154.94 0)
  (unit 1)
  (exclude_from_sim no)
  (in_bom yes)
  (on_board yes)
  (dnp no)
  (property "Reference" "J3" (at 165.10 149.86 0) (effects (font (size 1.27 1.27))))
  (property "Value" "L / GND / R" (at 165.10 160.02 0) (effects (font (size 1.27 1.27))))
  (property "Footprint" "Connector_PinHeader_2.54mm:PinHeader_1x03_P2.54mm_Vertical" (at 165.10 154.94 0) (effects (font (size 1.27 1.27)) (hide yes)))
  (property "Datasheet" "~" (at 165.10 154.94 0) (effects (font (size 1.27 1.27)) (hide yes)))
  (property "Description" "1x03 2.54 mm pin header, vertical: 1 = L, 2 = GND, 3 = R (line out, after the DC block)" (at 165.10 154.94 0) (effects (font (size 1.27 1.27)) (hide yes)))
  (property "LCSC" "C49257" (at 165.10 154.94 0) (effects (font (size 1.27 1.27)) (hide yes)))
  (property "MPN" "BOOMELE 2.54-1*3P" (at 165.10 154.94 0) (effects (font (size 1.27 1.27)) (hide yes)))
  (pin "1")
  (pin "2")
  (pin "3"))
 (wire
  (pts (xy 160.02 152.40) (xy 157.48 152.40))
  (stroke (width 0) (type default)))
 (label "L_OUT"
  (at 157.48 152.40 180)
  (effects (font (size 1.27 1.27)) (justify right bottom)))
 (wire
  (pts (xy 160.02 154.94) (xy 157.48 154.94))
  (stroke (width 0) (type default)))
 (label "GND"
  (at 157.48 154.94 180)
  (effects (font (size 1.27 1.27)) (justify right bottom)))
 (wire
  (pts (xy 160.02 157.48) (xy 157.48 157.48))
  (stroke (width 0) (type default)))
 (label "R_OUT"
  (at 157.48 157.48 180)
  (effects (font (size 1.27 1.27)) (justify right bottom)))
 (wire
  (pts (xy 190.50 129.54) (xy 190.50 132.08))
  (stroke (width 0) (type default)))
 (label "GND"
  (at 190.50 129.54 90)
  (effects (font (size 1.27 1.27)) (justify left bottom)))
 (symbol
  (lib_id "power:GND")
  (at 190.50 132.08 0)
  (unit 1)
  (exclude_from_sim no)
  (in_bom no)
  (on_board no)
  (dnp no)
  (property "Reference" "#PWR07" (at 193.04 129.54 0) (effects (font (size 1.27 1.27)) (hide yes)))
  (property "Value" "GND" (at 190.50 137.16 0) (effects (font (size 1.27 1.27))))
  (property "Footprint" "" (at 190.50 132.08 0) (effects (font (size 1.27 1.27)) (hide yes)))
  (property "Datasheet" "~" (at 190.50 132.08 0) (effects (font (size 1.27 1.27)) (hide yes)))
  (property "Description" "" (at 190.50 132.08 0) (effects (font (size 1.27 1.27)) (hide yes)))
  (pin "1"))
 (wire
  (pts (xy 203.20 124.46) (xy 203.20 129.54))
  (stroke (width 0) (type default)))
 (symbol
  (lib_id "power:PWR_FLAG")
  (at 203.20 124.46 0)
  (unit 1)
  (exclude_from_sim no)
  (in_bom no)
  (on_board no)
  (dnp no)
  (property "Reference" "#FLG01" (at 205.74 121.92 0) (effects (font (size 1.27 1.27)) (hide yes)))
  (property "Value" "PWR_FLAG" (at 203.20 120.65 0) (effects (font (size 1.27 1.27))))
  (property "Footprint" "" (at 203.20 124.46 0) (effects (font (size 1.27 1.27)) (hide yes)))
  (property "Datasheet" "~" (at 203.20 124.46 0) (effects (font (size 1.27 1.27)) (hide yes)))
  (property "Description" "" (at 203.20 124.46 0) (effects (font (size 1.27 1.27)) (hide yes)))
  (pin "1"))
 (symbol
  (lib_id "power:GND")
  (at 203.20 129.54 0)
  (unit 1)
  (exclude_from_sim no)
  (in_bom no)
  (on_board no)
  (dnp no)
  (property "Reference" "#PWR08" (at 205.74 127.00 0) (effects (font (size 1.27 1.27)) (hide yes)))
  (property "Value" "GND" (at 203.20 134.62 0) (effects (font (size 1.27 1.27))))
  (property "Footprint" "" (at 203.20 129.54 0) (effects (font (size 1.27 1.27)) (hide yes)))
  (property "Datasheet" "~" (at 203.20 129.54 0) (effects (font (size 1.27 1.27)) (hide yes)))
  (property "Description" "" (at 203.20 129.54 0) (effects (font (size 1.27 1.27)) (hide yes)))
  (pin "1"))
 (text "Pmod Stereo DAC: the two 1-bit delta-sigma outputs of eda/dvi_hub75 (rtl/hdmi_rx, 6.19 MHz) to a 3.5 mm stereo jack."
  (exclude_from_sim no)
  (at 25.40 162.56 0)
  (effects (font (size 1.27 1.27)) (justify left)))
 (text "Per channel (eda/dvi_hub75/README.md): 1k / 3.3n and 10k / 330p RC (both ~48 kHz), 1 uF DC block, 100k bleeder."
  (exclude_from_sim no)
  (at 25.40 166.37 0)
  (effects (font (size 1.27 1.27)) (justify left)))
 (text "-3 dB ~28.5 kHz, 20 kHz -1.6 dB, 6.19 MHz -85 dB (with ~30 ohm pin impedance). Flatter: C1 / C11 2.2n, C2 / C12 220p."
  (exclude_from_sim no)
  (at 25.40 170.18 0)
  (effects (font (size 1.27 1.27)) (justify left)))
 (text "Line level (~1.1 Vrms full scale, ~10 kohm source): headphones need an amplifier. Pmod 3.3 V is not used."
  (exclude_from_sim no)
  (at 25.40 173.99 0)
  (effects (font (size 1.27 1.27)) (justify left)))
 (text "J3 carries the same outputs as the jack (after the DC block): 1 = L, 2 = GND, 3 = R."
  (exclude_from_sim no)
  (at 25.40 177.80 0)
  (effects (font (size 1.27 1.27)) (justify left)))
 (sheet_instances (path "" (page "1")))
 (embedded_fonts no))
